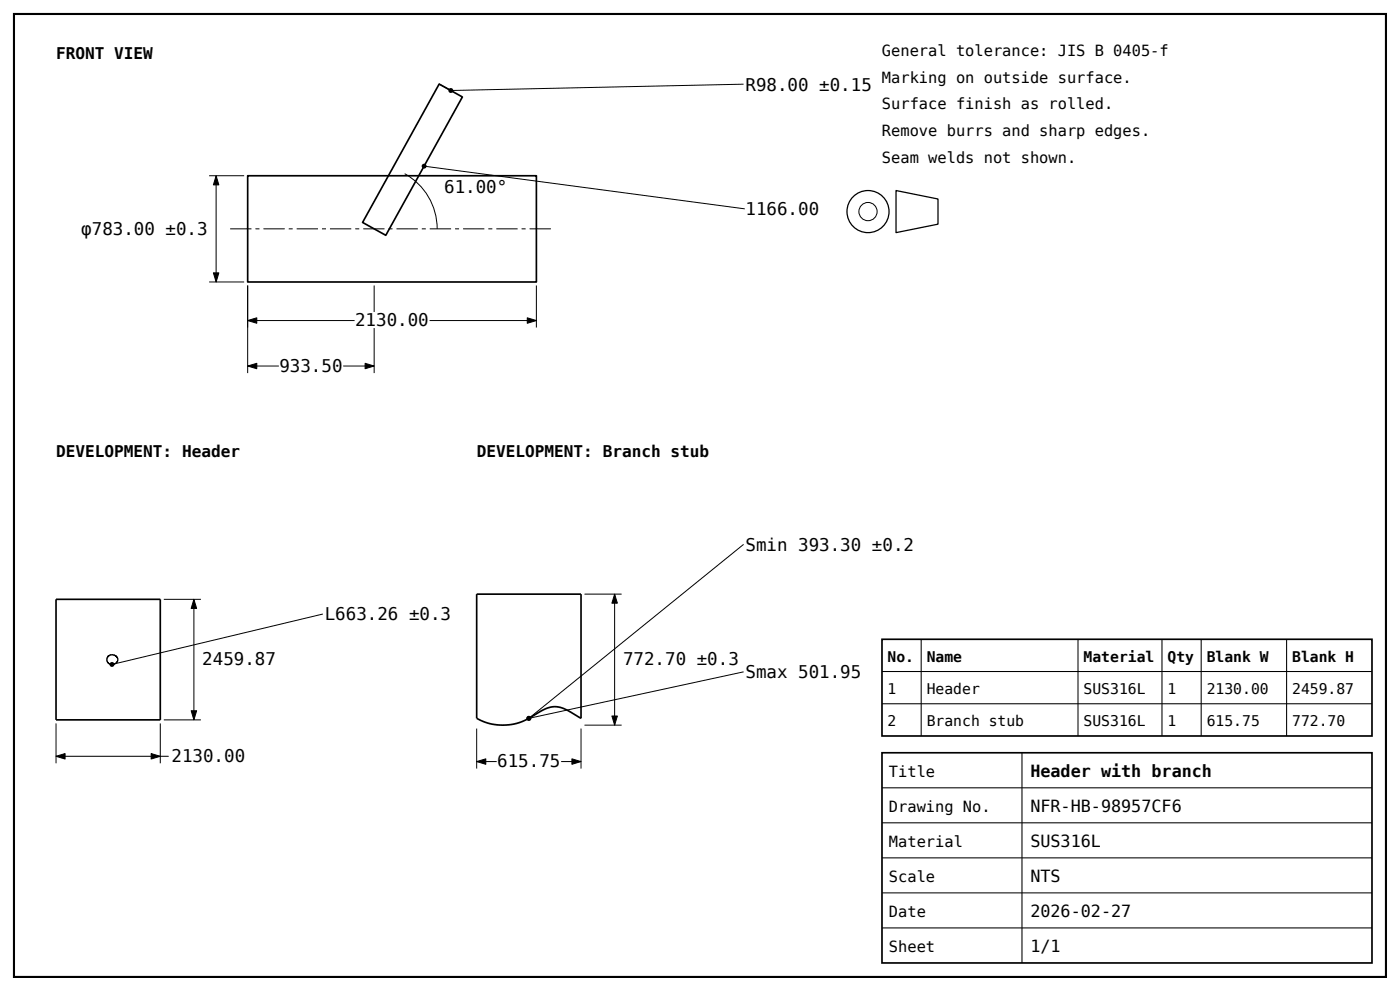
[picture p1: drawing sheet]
<svg xmlns="http://www.w3.org/2000/svg" width="557mm" height="394mm" viewBox="0 0 557 394" stroke-linecap="round" stroke-linejoin="round" font-family="sans-serif">
<path d="M5.6 5.6h545.5v382.5h-545.5z" fill="none" stroke="#000" stroke-width=".84" stroke-linecap="butt"/>
<g fill="none" stroke="#000" stroke-width=".5">
<path d="M356.3 75.7l16.7 3.4v10l-16.7 3.3z"/>
<circle cx="345.1" cy="84.1" r="8.4"/>
</g>
<circle cx="345.1" cy="84.1" r="3.6" fill="none" stroke="#000" stroke-width=".4"/>
<path d="M174.6 33.4l9.3 5.1-30.5 55-9.2-5.1zM98.5 69.8h114.8v42.2h-114.8zM350.7 254h194.8v38.4h-194.8zM350.7 299.1h194.8v83.5h-194.8z" fill="none" stroke="#000" stroke-width=".67" stroke-linecap="butt"/>
<g fill="none" stroke="#000" stroke-width=".42">
<path d="M366.3 254v38.4M428.7 254v38.4M462 254v38.4M477.6 254v38.4M511.6 254v38.4M350.7 266.8h194.8M350.7 279.6h194.8M406.4 299.1v83.5M350.7 313h194.8M350.7 326.9h194.8M350.7 340.8h194.8M350.7 354.7h194.8"/>
<path d="M350.7 368.6h194.8"/>
</g>
<path d="M91.5 90.9h128.7" fill="none" stroke="#000" stroke-width=".4" stroke-dasharray="8.5 1.6 1.6 1.6" stroke-linecap="butt"/>
<path d="M140.7 123.7h30.4v7.3h-30.4z" fill="#fff"/>
<path d="M98.5 113.4v16.7M213.3 113.4v16.7M98.5 127.3h42.5M170.8 127.3h42.5" fill="none" stroke="#000" stroke-width=".4"/>
<path d="M98.5 127.3l3.6-1v2.1zM209.7 126.3l3.6 1-3.6 1.1z" fill="#000" stroke="#000" stroke-width=".4"/>
<path d="M110.5 141.8h26.2v7.3h-26.2z" fill="#fff"/>
<path d="M83.2 69.8h13.9M85.9 69.8v42.2M160.9 69a25.1 25.1 0 0 1 12.9 21.9M83.2 112h13.9M98.5 113.4v34.8M148.8 113.4v10.5M148.8 130.3v17.9M98.5 145.4h12.4M136.5 145.4h12.3" fill="none" stroke="#000" stroke-width=".4"/>
<path d="M174.6 33.4l4.7 2.6zM179.3 36l116.4-2.6zM85.9 69.8l1.1 3.6h-2.1zM168.6 66l127.5 17zM84.9 108.4h2.1l-1.1 3.6zM98.5 145.4l3.6-1.1v2.2zM145.2 144.3l3.6 1.1-3.6 1.1z" fill="#000" stroke="#000" stroke-width=".4"/>
<g fill="#000">
<circle cx="179.3" cy="36" r=".98"/>
<circle cx="168.6" cy="66" r=".98"/>
</g>
<path d="M176.1 70.9h26.2v7.3h-26.2z" fill="#fff"/>
<path d="M22.3 238.1h41.4v47.9h-41.4zM189.5 236h41.5v49.4l-5.8-3.5-2-.8-2.1-.4-1.9 .2-2.1 .6-9.2 5-4.8 1.4-3.6 .2-3.7-.4-3.4-.9-2.9-1.4z" fill="none" stroke="#000" stroke-width=".67" stroke-linecap="butt"/>
<path d="M43 260.8l1.1-.7 1.7 .4 1 1-.2 1.3-1.3 1.1-1.8-.2-.7-.6-.3-.8z" fill="none" stroke="#000" stroke-width=".5"/>
<path d="M65.1 238.1h14.8M77.1 238.1v47.9M22.3 287.4v15.8M63.7 287.4v15.8M65.1 286h14.8M22.3 300.5h44.8" fill="none" stroke="#000" stroke-width=".4"/>
<path d="M77.1 238.1l1.1 3.6h-2.2zM44.5 264l83.9-20.1zM76 282.4h2.2l-1.1 3.6zM22.3 300.5l3.6-1.1v2.1zM60.1 299.4l3.6 1.1-3.6 1z" fill="#000" stroke="#000" stroke-width=".4"/>
<circle cx="44.5" cy="264" r=".98" fill="#000"/>
<path d="M197.2 298.9h26.2v7.3h-26.2z" fill="#fff"/>
<path d="M232.4 236h14.8M244.4 236v52.1M189.5 289.5v15.8M231 289.5v15.8M232.4 288.1h14.8M189.5 302.6h8M223.1 302.6h7.9" fill="none" stroke="#000" stroke-width=".4"/>
<path d="M210.3 285.4l85.4-69.1zM244.4 236l1.1 3.6h-2.2zM210.3 285.4l85.4-18.5zM243.3 284.5h2.2l-1.1 3.6zM189.5 302.6l3.7-1.1v2.1zM227.4 301.5l3.6 1.1-3.6 1z" fill="#000" stroke="#000" stroke-width=".4"/>
<circle cx="210.3" cy="285.4" r=".98" fill="#000"/>
<g font-size="7">
<text x="296.4" y="36">R98.00 ±0.15</text>
<text x="176.6" y="76.8">61.00°</text>
<text x="296.4" y="85.5">1166.00</text>
<text x="32.3" y="93.2">φ783.00 ±0.3</text>
<text x="141.2" y="129.6">2130.00</text>
<text x="111.1" y="147.7">933.50</text>
<text x="296.4" y="218.8">Smin 393.30 ±0.2</text>
<text x="129.1" y="246.5">L663.26 ±0.3</text>
<text x="80.4" y="264.3">2459.87</text>
<text x="247.7" y="264.3">772.70 ±0.3</text>
<text x="296.4" y="269.4">Smax 501.95</text>
<text x="68.2" y="302.8">2130.00</text>
<text x="197.7" y="304.8">615.75</text>
</g>
<g font-size="6.7">
<text x="409.7" y="308.8">Header with branch</text>
<text x="409.7" y="322.7">NFR-HB-98957CF6</text>
<text x="409.7" y="336.6">SUS316L</text>
<text x="409.7" y="350.5">NTS</text>
<text x="409.7" y="364.5">2026-02-27</text>
<text x="409.7" y="378.4">1/1</text>
</g>
<g font-size="6.4">
<text x="22.3" y="23.4">FRONT VIEW</text>
<text x="22.3" y="181.6">DEVELOPMENT: Header</text>
<text x="189.5" y="181.6">DEVELOPMENT: Branch stub</text>
</g>
<g font-size="6.1">
<text x="350.7" y="22.3">General tolerance: JIS B 0405-f</text>
<text x="350.7" y="32.8">Marking on outside surface.</text>
<text x="350.7" y="43.4">Surface finish as rolled.</text>
<text x="350.7" y="54">Remove burrs and sharp edges.</text>
<text x="350.7" y="64.6">Seam welds not shown.</text>
<text x="353.5" y="308.5">Title</text>
<text x="353.5" y="322.4">Drawing No.</text>
<text x="353.5" y="336.4">Material</text>
<text x="353.5" y="350.3">Scale</text>
<text x="353.5" y="364.2">Date</text>
<text x="353.5" y="378.1">Sheet</text>
</g>
<g font-size="5.8">
<text x="352.9" y="262.9">No.</text>
<text x="368.5" y="262.9">Name</text>
<text x="430.9" y="262.9">Material</text>
<text x="464.3" y="262.9">Qty</text>
<text x="479.8" y="262.9">Blank W</text>
<text x="513.8" y="262.9">Blank H</text>
<text x="352.9" y="275.7">1</text>
<text x="368.5" y="275.7">Header</text>
<text x="430.9" y="275.7">SUS316L</text>
<text x="464.3" y="275.7">1</text>
<text x="479.8" y="275.7">2130.00</text>
<text x="513.8" y="275.7">2459.87</text>
<text x="352.9" y="288.5">2</text>
<text x="368.5" y="288.5">Branch stub</text>
<text x="430.9" y="288.5">SUS316L</text>
<text x="464.3" y="288.5">1</text>
<text x="479.8" y="288.5">615.75</text>
<text x="513.8" y="288.5">772.70</text>
</g>
</svg>
